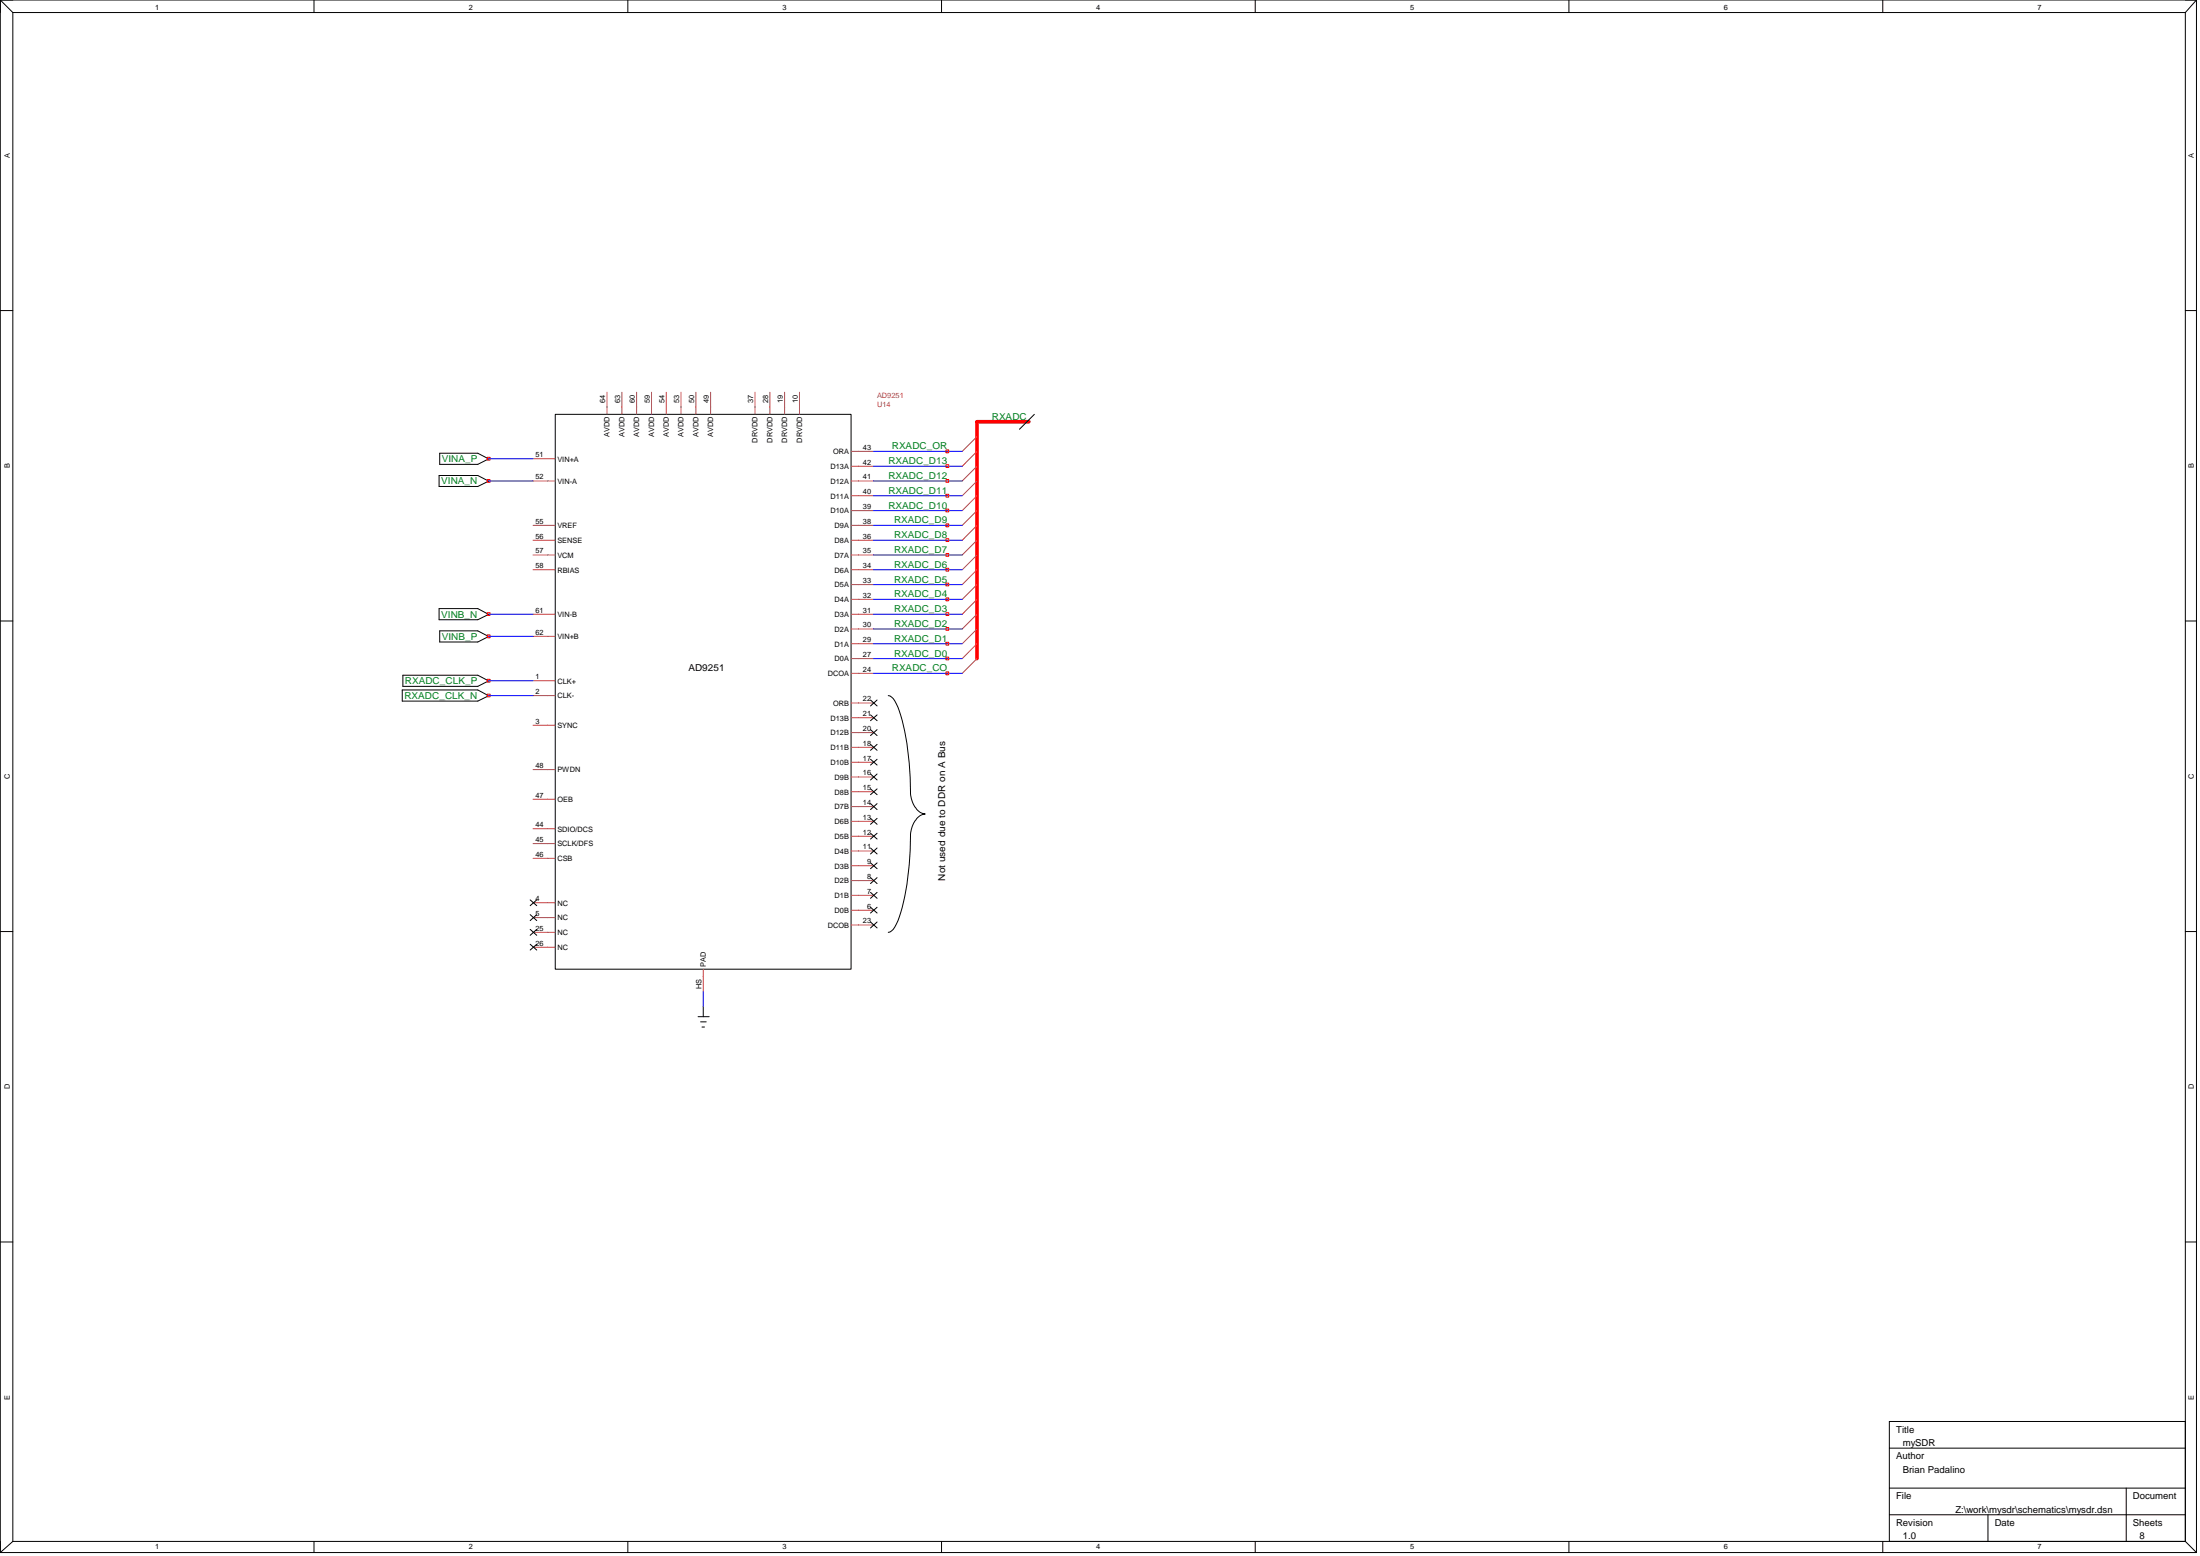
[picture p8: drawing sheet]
<svg xmlns="http://www.w3.org/2000/svg" width="594mm" height="420mm" viewBox="0 0 594 420" stroke-linecap="round" stroke-linejoin="round" font-family="sans-serif">
<g fill="none" stroke="#000" stroke-width=".27">
<path d="M.1 0h593M.1 0v419.2M.1 0l3.4 3.4M3.5 3.4h586.6M3.5 3.4v412.8M84.8 0v3.4M169.5 0v3.4M254.2 0v3.4M339 0v3.4M423.7 0v3.4M508.4 0v3.4M590.1 3.4v412.8"/>
<path d="M593.1 0v419.2M593.1 0l-3 3.4M.1 83.9h3.4M590.1 83.9h3M149.9 111.9h79.9v149.8h-79.9zM279.3 111.9l-4 4M118.6 128.4h10.4l2.9 1.5-2.9 1.5h-10.4zM118.7 122.4h10.3l2.9 1.5-2.9 1.5h-10.3zM.1 167.7h3.4M118.6 164.3h10.4l2.9 1.6-2.9 1.4h-10.4zM118.7 170.3h10.3l2.9 1.6-2.9 1.5h-10.3zM590.1 167.7h3"/>
<path d="M108.6 186.3h20.4l2.9 1.6-2.9 1.4h-20.4zM108.8 182.3h20.2l2.9 1.6-2.9 1.4h-20.2zM235.1 189l1.7 1.6M235.1 193l1.7 1.6M235.1 197l1.7 1.6M236.8 189l-1.7 1.6M236.8 193l-1.7 1.6M236.8 197l-1.7 1.6M239.9 187.8a3 3 0 0 1 2.2 2.3 63.6 63.6 0 0 1 3.8 23.7 6.2 6.2 0 0 0 3.4 5.9l.5 .1a5 5 0 0 0-3.8 4.7 86.1 86.1 0 0 1-3.1 23.1l-.8 1.9a3.3 3.3 0 0 1-2.2 2.3M235.1 201l1.7 1.6M235.1 205l1.7 1.6M235.1 209l1.7 1.6"/>
<path d="M235.1 213l1.7 1.6M235.1 217l1.7 1.6M236.8 201l-1.7 1.6M236.8 205l-1.7 1.6M236.8 209l-1.7 1.6M236.8 213l-1.7 1.6M236.8 217l-1.7 1.6M235.1 221l1.7 1.6M235.1 225l1.7 1.6M235.1 229l1.7 1.6M235.1 233l1.7 1.6M235.1 237l1.7 1.6"/>
<path d="M236.8 221l-1.7 1.6M236.8 225l-1.7 1.6M236.8 229l-1.7 1.6M236.8 233l-1.7 1.6M236.8 237l-1.7 1.6M.1 251.5h3.4M143.2 243l1.7 1.6M143.2 247l1.7 1.6M143.2 251l1.7 1.6M143.2 255l1.7 1.5M144.9 243l-1.7 1.6M144.9 247l-1.7 1.6"/>
<path d="M144.9 251l-1.7 1.6M144.9 255l-1.7 1.5M235.1 241l1.7 1.6M235.1 245l1.7 1.5M235.1 249l1.7 1.6M236.8 241l-1.7 1.6M236.8 245l-1.7 1.5M236.8 249l-1.7 1.6M590.1 251.5h3M188.5 274.5h3M189.2 275.9h1.5M189.6 277.3h.6"/>
<path d="M189.9 271.7v2.8M.1 335.4h3.4M590.1 335.4h3M510.2 391h79.9M590.1 383.8h-79.9v32.4M.1 419.2h593M3.5 416.2h586.6M3.5 416.2l-3.4 3M84.8 416.2v3M169.5 416.2v3M254.2 416.2v3M339 416.2v3"/>
<path d="M423.7 416.2v3M508.4 416.2v3M510.2 401.8h79.9M510.2 409h79.9M536.8 409v7.2M574.2 401.8v14.4M590.1 416.2l3 3"/>
</g>
<g fill="none" stroke="#c04040" stroke-width=".27">
<path d="M163.9 105.9v6M167.9 105.9v6M171.9 105.9v6M175.9 105.9v6M179.9 105.9v6M183.9 105.9v6M187.9 105.9v6M191.9 105.9v6M203.9 105.9v6M207.9 105.9v6M211.9 105.9v6M215.9 105.9v6"/>
<path d="M263.8 117.9l-4 4M143.9 123.9h6M143.9 129.9h6M229.9 129.9h6M229.9 121.9h6M229.9 125.9h6M229.9 133.9h6M229.9 137.9h6M263.8 121.9l-4 4M263.8 125.9l-4 4M263.8 129.9l-4 4M263.8 133.9l-4 4"/>
<path d="M263.8 137.9l-4 4M143.9 141.9h6M143.9 145.9h6M143.9 149.9h6M143.9 153.8h6M229.9 141.9h6M229.9 145.9h6M229.9 149.9h6M229.9 153.8h6M229.9 157.9h6M263.8 141.9l-4 4M263.8 145.9l-4 4"/>
<path d="M263.8 149.9l-4 3.9M263.8 153.8l-4 4.1M263.8 157.9l-4 3.9M143.9 165.9h6M143.9 171.8h6M229.9 165.9h6M229.9 161.8h6M229.9 169.8h6M229.9 173.8h6M229.9 177.8h6M263.8 161.8l-4 4.1M263.8 165.9l-4 3.9"/>
<path d="M263.8 169.8l-4 4M263.8 173.8l-4 4M263.8 177.8l-4 4M143.9 183.8h6M143.9 187.8h6M143.9 195.8h6M229.9 181.8h6M229.9 189.8h6M229.9 193.8h6M229.9 197.8h6M143.9 207.8h6M143.9 215.8h6"/>
<path d="M229.9 201.8h6M229.9 205.8h6M229.9 209.8h6M229.9 213.8h6M229.9 217.8h6M143.9 223.8h6M143.9 227.8h6M143.9 231.8h6M229.9 221.8h6M229.9 225.8h6M229.9 229.8h6M229.9 233.8h6"/>
<path d="M229.9 237.8h6M143.9 243.8h6M143.9 247.8h6M143.9 251.8h6M143.9 255.8h6M229.9 241.8h6M229.9 245.8h6M229.9 249.8h6M189.9 261.7v6.1"/>
</g>
<path d="M277.8 113.9h-14v63.9" fill="none" stroke="#f00" stroke-width=".97"/>
<g fill="none" stroke="#00f" stroke-width=".27">
<path d="M131.9 129.9h12M131.9 123.9h12M235.9 121.9h23.9M235.9 125.9h23.9M235.9 129.9h23.9M235.9 133.9h23.9M235.9 137.9h23.9M235.9 141.9h23.9M235.9 145.9h23.9M235.9 149.9h23.9M235.9 153.8h23.9M235.9 157.9h23.9"/>
<path d="M131.9 165.9h12M131.9 171.8h12M235.9 161.8h23.9M235.9 165.9h23.9M235.9 169.8h23.9M235.9 173.8h23.9M235.9 177.8h23.9M131.9 183.8h12M131.9 187.8h12M235.9 181.8h23.9M189.9 267.8v3.9"/>
</g>
<g fill="none" stroke="#f00" stroke-width=".27">
<path d="M131.6 123.5h.7v.7h-.7zM131.6 129.5h.7v.7h-.7zM255.4 137.5h.8v.7h-.8zM255.4 133.5h.8v.7h-.8zM255.4 129.5h.8v.7h-.8zM255.4 125.5h.8v.7h-.8zM255.4 121.5h.8v.8h-.8zM255.4 157.4h.8v.8h-.8zM255.4 153.5h.8v.7h-.8zM255.4 149.5h.8v.7h-.8zM255.4 145.5h.8v.7h-.8zM255.4 141.5h.8v.7h-.8z"/>
<path d="M131.6 171.4h.7v.8h-.7zM131.6 165.4h.7v.8h-.7zM255.4 177.4h.8v.8h-.8zM255.4 173.4h.8v.8h-.8zM255.4 169.5h.8v.7h-.8zM255.4 165.4h.8v.8h-.8zM255.4 161.5h.8v.7h-.8zM131.6 183.4h.7v.8h-.7zM131.6 187.4h.7v.8h-.7zM255.4 181.4h.8v.8h-.8z"/>
</g>
<g font-size="2.6" fill="#008020">
<text x="267.8" y="113.3">RXADC</text>
<text x="119.3" y="124.8">VINA_P</text>
<text x="239.9" y="125.3">RXADC_D13</text>
<text x="240.8" y="121.3">RXADC_OR</text>
<text x="119.2" y="130.8">VINA_N</text>
<text x="239.9" y="129.3">RXADC_D12</text>
<text x="239.9" y="137.3">RXADC_D10</text>
<text x="239.9" y="133.3">RXADC_D11</text>
<text x="241.4" y="141.3">RXADC_D9</text>
<text x="241.4" y="149.3">RXADC_D7</text>
<text x="241.4" y="145.3">RXADC_D8</text>
<text x="241.4" y="153.3">RXADC_D6</text>
<text x="241.4" y="161.3">RXADC_D4</text>
<text x="241.4" y="157.3">RXADC_D5</text>
<text x="119.2" y="166.8">VINB_N</text>
<text x="241.4" y="165.3">RXADC_D3</text>
<text x="119.3" y="172.8">VINB_P</text>
<text x="241.4" y="173.3">RXADC_D1</text>
<text x="241.4" y="169.3">RXADC_D2</text>
<text x="241.4" y="177.3">RXADC_D0</text>
<text x="109.3" y="184.8">RXADC_CLK_P</text>
<text x="240.8" y="181.3">RXADC_CO</text>
<text x="109.2" y="188.8">RXADC_CLK_N</text>
</g>
<g font-size="2.6">
<text x="185.9" y="181.3">AD9251</text>
<text x="255.3" y="237.8" transform="rotate(-90 255.3 237.8)">Not used due to DDR on A Bus</text>
<text x="512" y="386.9">Title</text>
<text x="512" y="394.1">Author</text>
<text x="513.8" y="390.5">mySDR</text>
<text x="513.8" y="397.7">Brian Padalino</text>
<text x="512" y="404.9">File</text>
<text x="575.9" y="404.9">Document</text>
<text x="512" y="412.1">Revision</text>
<text x="528" y="408.5">Z:\work\mysdr\schematics\mysdr.dsn</text>
<text x="538.6" y="412.1">Date</text>
<text x="575.9" y="412.1">Sheets</text>
<text x="513.8" y="415.7">1.0</text>
<text x="577.8" y="415.7">8</text>
</g>
<g font-size="2">
<text x="41.9" y="2.6">1</text>
<text x="126.6" y="2.6">2</text>
<text x="211.3" y="2.6">3</text>
<text x="296" y="2.6">4</text>
<text x="380.8" y="2.6">5</text>
<text x="465.5" y="2.6">6</text>
<text x="550.2" y="2.6">7</text>
<text x="2.6" y="42.6" transform="rotate(-90 2.6 42.6)">A</text>
<text x="592.4" y="42.6" transform="rotate(-90 592.4 42.6)">A</text>
<text x="163.4" y="108.8" transform="rotate(-90 163.4 108.8)">64</text>
<text x="167.5" y="108.8" transform="rotate(-90 167.5 108.8)">63</text>
<text x="171.4" y="108.8" transform="rotate(-90 171.4 108.8)">60</text>
<text x="175.5" y="108.8" transform="rotate(-90 175.5 108.8)">59</text>
<text x="179.4" y="108.8" transform="rotate(-90 179.4 108.8)">54</text>
<text x="183.4" y="108.8" transform="rotate(-90 183.4 108.8)">53</text>
<text x="187.4" y="108.8" transform="rotate(-90 187.4 108.8)">50</text>
<text x="191.4" y="108.8" transform="rotate(-90 191.4 108.8)">49</text>
<text x="203.4" y="108.8" transform="rotate(-90 203.4 108.8)">37</text>
<text x="207.4" y="108.8" transform="rotate(-90 207.4 108.8)">28</text>
<text x="211.4" y="108.8" transform="rotate(-90 211.4 108.8)">19</text>
<text x="215.4" y="108.8" transform="rotate(-90 215.4 108.8)">10</text>
<text x="164.6" y="118" transform="rotate(-90 164.6 118)">AVDD</text>
<text x="168.6" y="118" transform="rotate(-90 168.6 118)">AVDD</text>
<text x="172.6" y="118" transform="rotate(-90 172.6 118)">AVDD</text>
<text x="176.6" y="118" transform="rotate(-90 176.6 118)">AVDD</text>
<text x="180.6" y="118" transform="rotate(-90 180.6 118)">AVDD</text>
<text x="184.6" y="118" transform="rotate(-90 184.6 118)">AVDD</text>
<text x="188.6" y="118" transform="rotate(-90 188.6 118)">AVDD</text>
<text x="192.6" y="118" transform="rotate(-90 192.6 118)">AVDD</text>
<text x="204.6" y="119.5" transform="rotate(-90 204.6 119.5)">DRVDD</text>
<text x="208.6" y="119.5" transform="rotate(-90 208.6 119.5)">DRVDD</text>
<text x="212.6" y="119.5" transform="rotate(-90 212.6 119.5)">DRVDD</text>
<text x="216.6" y="119.5" transform="rotate(-90 216.6 119.5)">DRVDD</text>
<text x="144.6" y="123.4">51</text>
<text x="150.5" y="124.6">VIN+A</text>
<text x="225" y="122.6">ORA</text>
<text x="233" y="121.5">43</text>
<text x="233" y="125.5">42</text>
<text x="2.6" y="126.4" transform="rotate(-90 2.6 126.4)">B</text>
<text x="144.6" y="129.5">52</text>
<text x="150.5" y="130.6">VIN-A</text>
<text x="224.3" y="126.6">D13A</text>
<text x="224.3" y="130.6">D12A</text>
<text x="233" y="129.5">41</text>
<text x="592.4" y="126.4" transform="rotate(-90 592.4 126.4)">B</text>
<text x="224.3" y="134.6">D11A</text>
<text x="233" y="133.4">40</text>
<text x="233" y="137.5">39</text>
<text x="144.6" y="141.4">55</text>
<text x="150.5" y="142.6">VREF</text>
<text x="224.3" y="138.6">D10A</text>
<text x="225.4" y="142.6">D9A</text>
<text x="233" y="141.4">38</text>
<text x="144.6" y="145.5">56</text>
<text x="144.6" y="149.4">57</text>
<text x="150.5" y="146.6">SENSE</text>
<text x="225.4" y="146.6">D8A</text>
<text x="233" y="145.5">36</text>
<text x="233" y="149.4">35</text>
<text x="144.6" y="153.4">58</text>
<text x="150.5" y="150.6">VCM</text>
<text x="150.5" y="154.6">RBIAS</text>
<text x="225.4" y="150.6">D7A</text>
<text x="225.4" y="154.6">D6A</text>
<text x="233" y="153.4">34</text>
<text x="225.4" y="158.6">D5A</text>
<text x="233" y="157.4">33</text>
<text x="233" y="161.4">32</text>
<text x="144.6" y="165.4">61</text>
<text x="150.5" y="166.6">VIN-B</text>
<text x="225.4" y="162.6">D4A</text>
<text x="225.4" y="166.6">D3A</text>
<text x="233" y="165.4">31</text>
<text x="144.6" y="171.4">62</text>
<text x="150.5" y="172.6">VIN+B</text>
<text x="225.4" y="170.6">D2A</text>
<text x="233" y="169.4">30</text>
<text x="233" y="173.4">29</text>
<text x="225.4" y="174.6">D1A</text>
<text x="225.4" y="178.6">D0A</text>
<text x="233" y="177.4">27</text>
<text x="144.6" y="183.4">1</text>
<text x="150.5" y="184.6">CLK+</text>
<text x="223.5" y="182.6">DCOA</text>
<text x="233" y="181.4">24</text>
<text x="144.6" y="187.4">2</text>
<text x="150.5" y="188.6">CLK-</text>
<text x="225" y="190.6">ORB</text>
<text x="233" y="189.4">22</text>
<text x="144.6" y="195.4">3</text>
<text x="150.5" y="196.6">SYNC</text>
<text x="224.3" y="194.6">D13B</text>
<text x="233" y="193.4">21</text>
<text x="233" y="197.4">20</text>
<text x="224.3" y="198.6">D12B</text>
<text x="224.3" y="202.6">D11B</text>
<text x="233" y="201.4">18</text>
<text x="144.6" y="207.4">48</text>
<text x="150.5" y="208.6">PWDN</text>
<text x="224.3" y="206.5">D10B</text>
<text x="233" y="205.4">17</text>
<text x="233" y="209.4">16</text>
<text x="2.6" y="210.3" transform="rotate(-90 2.6 210.3)">C</text>
<text x="144.6" y="215.4">47</text>
<text x="225.4" y="210.6">D9B</text>
<text x="225.4" y="214.5">D8B</text>
<text x="233" y="213.4">15</text>
<text x="592.4" y="210.3" transform="rotate(-90 592.4 210.3)">C</text>
<text x="150.5" y="216.5">OEB</text>
<text x="225.4" y="218.6">D7B</text>
<text x="233" y="217.4">14</text>
<text x="233" y="221.4">13</text>
<text x="144.6" y="223.4">44</text>
<text x="144.6" y="227.4">45</text>
<text x="150.5" y="224.5">SDIO/DCS</text>
<text x="225.4" y="222.5">D6B</text>
<text x="225.4" y="226.5">D5B</text>
<text x="233" y="225.4">12</text>
<text x="144.6" y="231.4">46</text>
<text x="150.5" y="228.6">SCLK/DFS</text>
<text x="150.5" y="232.5">CSB</text>
<text x="225.4" y="230.5">D4B</text>
<text x="233" y="229.4">11</text>
<text x="234.1" y="233.3">9</text>
<text x="225.4" y="234.5">D3B</text>
<text x="225.4" y="238.5">D2B</text>
<text x="234.1" y="237.4">8</text>
<text x="144.6" y="243.3">4</text>
<text x="150.5" y="244.5">NC</text>
<text x="225.4" y="242.5">D1B</text>
<text x="234.1" y="241.3">7</text>
<text x="234.1" y="245.4">6</text>
<text x="144.6" y="247.4">5</text>
<text x="144.6" y="251.3">25</text>
<text x="150.5" y="248.5">NC</text>
<text x="223.5" y="250.5">DCOB</text>
<text x="225.4" y="246.5">D0B</text>
<text x="233" y="249.3">23</text>
<text x="144.6" y="255.4">26</text>
<text x="150.5" y="252.5">NC</text>
<text x="150.5" y="256.5">NC</text>
<text x="190.6" y="261.2" transform="rotate(-90 190.6 261.2)">PAD</text>
<text x="189.4" y="267.2" transform="rotate(-90 189.4 267.2)">HS</text>
<text x="2.6" y="294.2" transform="rotate(-90 2.6 294.2)">D</text>
<text x="592.4" y="294.2" transform="rotate(-90 592.4 294.2)">D</text>
<text x="2.6" y="378" transform="rotate(-90 2.6 378)">E</text>
<text x="592.4" y="378" transform="rotate(-90 592.4 378)">E</text>
<text x="41.9" y="418.4">1</text>
<text x="126.6" y="418.4">2</text>
<text x="211.3" y="418.4">3</text>
<text x="296" y="418.4">4</text>
<text x="380.8" y="418.4">5</text>
<text x="465.5" y="418.4">6</text>
<text x="550.2" y="418.4">7</text>
</g>
<g font-size="2" fill="#c04040">
<text x="236.8" y="107.5">AD9251</text>
<text x="236.8" y="109.9">U14</text>
</g>
</svg>
